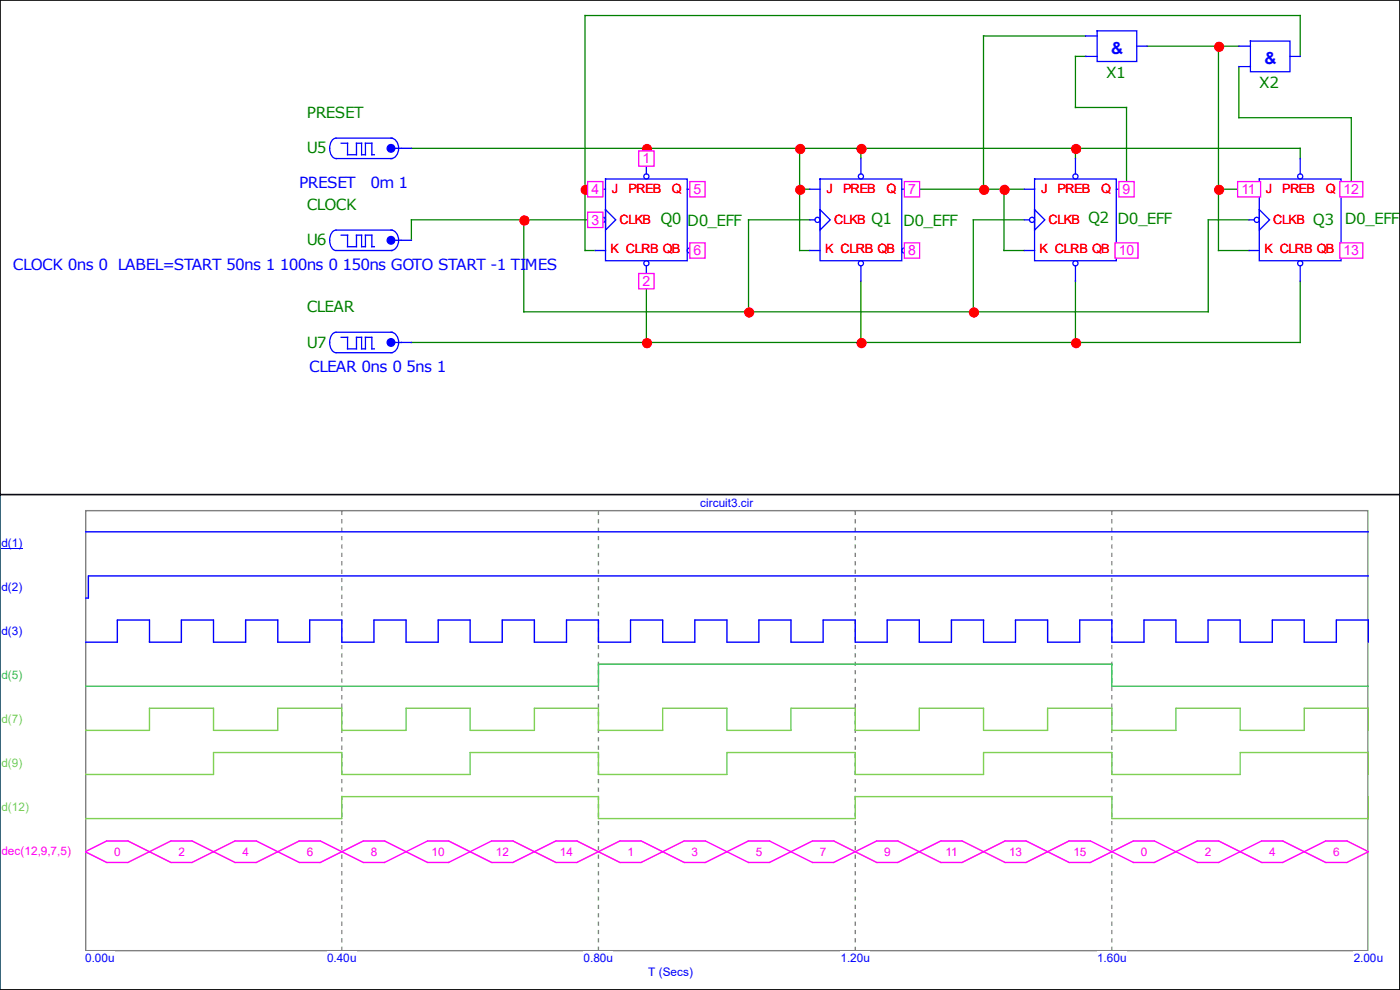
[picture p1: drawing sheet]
<svg xmlns="http://www.w3.org/2000/svg" width="297mm" height="210mm" viewBox="0 0 297 210" stroke-linecap="round" stroke-linejoin="round" font-family="sans-serif">
<g fill="none" stroke="#008000" stroke-width=".27">
<path d="M230.3 12h-2.1v10.8h10.8v17.3M230.3 7.6h-21.6v32.5M243.3 9.8h19.5M258.5 9.8v43.3h6.5M262.8 14.1v10.9h23.9v15.1M275.8 12v-8.7h-151.7v49.8h2.2M87.3 31.5h188.5v2.1M137.1 31.5v2.1M169.6 31.5v21.6h2.2M182.6 31.5v2.1M228.2 31.5v2.1M111.1 46.6v19.5h145.2v-19.5h8.7"/>
<path d="M124.1 40.1h2.2M126.3 46.6h-39v4.4M137.1 59.6v13M169.6 40.1h2.2M171.8 46.6h-13v19.5M182.6 59.6v13M193.5 40.1h23.8M213 40.1v13h4.3M217.3 46.6h-10.8v19.5M228.2 59.6v13M258.5 40.1h6.5M275.8 59.6v13h-188.5"/>
</g>
<g fill="none" stroke="#00f" stroke-width=".27">
<path d="M230.3 7.6h2.5M230.3 12h2.5M232.8 6.5h8.4v6.5h-8.4zM241.2 9.8h2.1M262.8 9.8h2.5M262.8 14.1h2.5M265.3 8.7h8.4v6.5h-8.4zM273.7 12h2.1M72.4 30.4h1.3v2.4h1.9v-2.4h1.1v2.4h.8v-2.4h1.4v2.4h.5M82.9 29.3a2.28 2.28 0 0 1 1.2 3.7l-.7 .6h-.5M82.9 31.5h4.4M83.2 29.3h-11.9a1.91 1.91 0 0 0-1.4 2.2 1.91 1.91 0 0 0 1.4 2.1h11.9"/>
<path d="M128.5 38h17.3v17.3h-17.3zM137.1 33.6v3.3M174 38h17.3v17.3h-17.3zM182.6 33.6v3.3M219.5 38h17.3v17.3h-17.3zM228.2 33.6v3.3M267.2 38h17.3v17.3h-17.3zM275.8 33.6v3.3M72.4 49.9h1.3v2.4h1.9v-2.4h1.1v2.4h.8v-2.4h1.4v2.4h.5M82.9 48.8a2.28 2.28 0 0 1 1.2 3.7l-.7 .6h-.5M82.9 51h4.4M83.2 48.8h-11.9a1.91 1.91 0 0 0-1.4 2.2 1.91 1.91 0 0 0 1.4 2.1h11.9"/>
<path d="M126.3 40.1h2.2M126.3 53.1h2.2M126.3 46.6h1.1M128.5 44.5l2.1 2.1-2.1 2.2zM137.1 56.4v3.2M145.8 40.1h2.2M146.9 53.1h1.1M171.8 40.1h2.2M171.8 53.1h2.2M171.8 46.6h1.1M174 44.5l2.1 2.1-2.1 2.2zM182.6 56.4v3.2"/>
<path d="M191.3 40.1h2.2M192.4 53.1h1.1M217.3 40.1h2.2M217.3 53.1h2.2M217.3 46.6h1.1M219.5 44.5l2.2 2.1-2.2 2.2zM228.2 56.4v3.2M236.8 40.1h2.2M237.9 53.1h1.1M265 40.1h2.2M265 53.1h2.2M265 46.6h1.1"/>
<path d="M267.2 44.5l2.1 2.1-2.1 2.2zM275.8 56.4v3.2M284.5 40.1h2.2M285.6 53.1h1.1M72.4 71.6h1.3v2.4h1.9v-2.4h1.1v2.4h.8v-2.4h1.4v2.4h.5M82.9 70.5a2.28 2.28 0 0 1 1.2 3.7l-.7 .5-.5 .1M82.9 72.6h4.4M83.2 70.5h-11.9a1.91 1.91 0 0 0-1.4 2.1 1.91 1.91 0 0 0 1.4 2.2h11.9"/>
<circle cx="137.1" cy="37.4" r=".54"/>
<circle cx="182.6" cy="37.4" r=".54"/>
<circle cx="228.2" cy="37.4" r=".54"/>
<circle cx="275.8" cy="37.4" r=".54"/>
<circle cx="127.9" cy="46.6" r=".54"/>
<circle cx="137.1" cy="55.9" r=".54"/>
<circle cx="146.3" cy="53.1" r=".54"/>
<circle cx="173.4" cy="46.6" r=".54"/>
<circle cx="182.6" cy="55.9" r=".54"/>
<circle cx="191.9" cy="53.1" r=".54"/>
<circle cx="218.9" cy="46.6" r=".54"/>
<circle cx="228.2" cy="55.9" r=".54"/>
<circle cx="237.4" cy="53.1" r=".54"/>
<circle cx="266.6" cy="46.6" r=".54"/>
<circle cx="275.8" cy="55.9" r=".54"/>
<circle cx="285" cy="53.1" r=".54"/>
</g>
<g fill="#00f" stroke="#00f" stroke-width=".27">
<circle cx="82.9" cy="31.5" r=".81"/>
<circle cx="82.9" cy="51" r=".81"/>
<circle cx="82.9" cy="72.6" r=".81"/>
</g>
<g fill="#f00" stroke="#f00" stroke-width=".27">
<circle cx="258.6" cy="9.9" r=".95"/>
<circle cx="137.3" cy="31.6" r=".95"/>
<circle cx="169.8" cy="31.6" r=".95"/>
<circle cx="182.8" cy="31.6" r=".95"/>
<circle cx="228.3" cy="31.6" r=".95"/>
<circle cx="124.3" cy="40.3" r=".95"/>
<circle cx="169.8" cy="40.3" r=".95"/>
<circle cx="208.8" cy="40.3" r=".95"/>
<circle cx="213.1" cy="40.3" r=".95"/>
<circle cx="258.6" cy="40.3" r=".95"/>
<circle cx="111.3" cy="46.8" r=".95"/>
<circle cx="158.9" cy="66.3" r=".95"/>
<circle cx="206.6" cy="66.3" r=".95"/>
<circle cx="137.3" cy="72.8" r=".95"/>
<circle cx="182.8" cy="72.8" r=".95"/>
<circle cx="228.3" cy="72.8" r=".95"/>
</g>
<g fill="#fff" stroke="#f0f" stroke-width=".27">
<path d="M135.5 32h3.3v3.3h-3.3z" fill-rule="evenodd"/>
<path d="M135.5 58h3.3v3.3h-3.3z" fill-rule="evenodd"/>
<path d="M124.7 45h3.2v3.3h-3.2z" fill-rule="evenodd"/>
<path d="M124.7 38.5h3.2v3.3h-3.2z" fill-rule="evenodd"/>
<path d="M146.3 38.5h3.3v3.3h-3.3z" fill-rule="evenodd"/>
<path d="M146.3 51.5h3.3v3.3h-3.3z" fill-rule="evenodd"/>
<path d="M191.9 38.5h3.2v3.3h-3.2z" fill-rule="evenodd"/>
<path d="M191.9 51.5h3.2v3.3h-3.2z" fill-rule="evenodd"/>
<path d="M237.4 38.5h3.2v3.3h-3.2z" fill-rule="evenodd"/>
<path d="M236.6 51.5h4.8v3.3h-4.8z" fill-rule="evenodd"/>
<path d="M262.6 38.5h4.8v3.3h-4.8z" fill-rule="evenodd"/>
<path d="M284.2 38.5h4.9v3.3h-4.9z" fill-rule="evenodd"/>
<path d="M284.2 51.5h4.9v3.3h-4.9z" fill-rule="evenodd"/>
</g>
<path d="M0 0h297v104.9h-297z" fill="none" stroke="#000" stroke-width=".27"/>
<path d="M0 105h296.9v104.9h-296.9z" fill="none" stroke="#000" stroke-width=".21"/>
<path d="M18.2 108.3h272v93.4h-272z" fill="none" stroke="#808080" stroke-width=".3"/>
<path d="M72.5 108.4v93.3M127 108.4v93.3M181.4 108.4v93.3M235.9 108.4v93.3" fill="none" stroke="#808080" stroke-width=".3" stroke-dasharray=".9 .9" stroke-linecap="butt"/>
<g fill="#fff">
<path d="M18.1 201.8h6.2v2.8h-6.2z"/>
<path d="M69.4 201.8h6.2v2.8h-6.2z"/>
<path d="M123.8 201.8h6.3v2.8h-6.3z"/>
<path d="M178.3 201.8h6.3v2.8h-6.3z"/>
<path d="M232.7 201.8h6.3v2.8h-6.3z"/>
<path d="M287.2 201.8h6.3v2.8h-6.3z"/>
<path d="M.3 113.7h4.5v2.8h-4.5z"/>
</g>
<path d="M.3 116.3h4.5" fill="none" stroke="#00f" stroke-width=".21"/>
<g fill="#fff">
<path d="M137.5 204.7h9.5v2.8h-9.5z"/>
<path d="M.3 123.1h4.5v2.8h-4.5z"/>
<path d="M.3 132.4h4.5v2.8h-4.5z"/>
<path d="M.3 141.8h4.5v2.8h-4.5z"/>
<path d="M.3 151.1h4.5v2.8h-4.5z"/>
<path d="M.3 160.5h4.5v2.8h-4.5z"/>
<path d="M.3 169.9h5.9v2.8h-5.9z"/>
<path d="M.3 179.2h14.8v2.8h-14.8z"/>
</g>
<path d="M18.1 112.8h272.2M18.1 136.2h6.8v-4.7h6.8v4.7h6.8v-4.7h6.8v4.7h6.8v-4.7h6.8v4.7h6.8v-4.7h6.8v4.7h6.8v-4.7h6.8v4.7h6.9v-4.7h6.7v4.7h6.9v-4.7h6.8v4.7h6.8v-4.7h6.8v4.7h6.8v-4.7h6.8v4.7h6.8v-4.7h6.8v4.7h6.8v-4.7h6.8v4.7h6.8v-4.7h6.8v4.7h6.8v-4.7h6.8v4.7h6.8v-4.7h6.9v4.7h6.7v-4.7h6.8v4.7h6.9v-4.7h6.8v4.7h6.8v-4.7h6.8v4.7h6.8v-4.7h6.8v4.7h6.8v-4.7h6.8v4.7h6.8v-4.7h6.8v4.7M290.3 122.2h-271.5v4.7h-.7" fill="none" stroke="#00f" stroke-width=".3"/>
<path d="M18.1 145.6h108.9v-4.7h108.9v4.7h54.4" fill="none" stroke="#36c25c" stroke-width=".3"/>
<path d="M18.1 154.9h13.6v-4.7h13.6v4.7h13.6v-4.7h13.6v4.7h13.6v-4.7h13.6v4.7h13.7v-4.7h13.6v4.7h13.6v-4.7h13.6v4.7h13.6v-4.7h13.6v4.7h13.6v-4.7h13.7v4.7h13.5v-4.7h13.7v4.7h13.6v-4.7h13.6v4.7h13.6v-4.7h13.6v4.7M18.1 164.3h27.2v-4.7h27.2v4.7h27.2v-4.7h27.3v4.7h27.2v-4.7h27.2v4.7h27.3v-4.7h27.2v4.7h27.2v-4.7h27.2v4.7M290.3 169v4.7h-54.4v-4.7h-54.5v4.7h-54.4v-4.7h-54.5v4.7h-54.4" fill="none" stroke="#80d154" stroke-width=".3"/>
<path d="M18.1 180.7l4.5 2.3h4.5l9.2-4.6h4.4l9.2 4.6h4.5l9.1-4.6h4.4l9.2 4.6h4.5l9.1-4.6h4.5l9.1 4.6h4.5l9.1-4.6h4.5l9.1 4.6h4.5l9.2-4.6h4.4l9.2 4.6h4.4l9.2-4.6h4.5l9.1 4.6h4.5l9.1-4.6h4.5l9.1 4.6h4.5l9.1-4.6h4.5l9.2 4.6h4.4l9.1-4.6h4.5l9.2 4.6h4.4l9.2-4.6h4.4l4.6 2.3-4.6 2.3h-4.4l-9.2-4.6h-4.4l-9.2 4.6h-4.5l-9.1-4.6h-4.4l-9.2 4.6h-4.5l-9.1-4.6h-4.5l-9.1 4.6h-4.5l-9.1-4.6h-4.5l-9.1 4.6h-4.5l-9.2-4.6h-4.4l-9.2 4.6h-4.4l-9.2-4.6h-4.5l-9.1 4.6h-4.5l-9.1-4.6h-4.5l-9.1 4.6h-4.5l-9.1-4.6h-4.5l-9.2 4.6h-4.4l-9.1-4.6h-4.5l-9.2 4.6h-4.4l-9.2-4.6h-4.5z" fill="none" stroke="#f0f" stroke-width=".3"/>
<path d="M148.5 105.3h11.4v2.8h-11.4z" fill="#fff"/>
<g font-size="3.5" fill="#00f">
<text x="235.8" y="11.4">&amp;</text>
<text x="268.3" y="13.6">&amp;</text>
</g>
<g font-size="3.3" fill="#008000">
<text x="234.7" y="16.6">X1</text>
<text x="267.2" y="18.8">X2</text>
<text x="65.1" y="25">PRESET</text>
<text x="65.1" y="32.6">U5</text>
<text x="65.1" y="44.5">CLOCK</text>
<text x="140.1" y="47.5">Q0 D0_EFF</text>
<text x="184.8" y="47.5">Q1</text>
<text x="230.9" y="47.2">Q2</text>
<text x="237.1" y="47.5">D0_EFF</text>
<text x="278.6" y="47.8">Q3</text>
<text x="285.3" y="47.5">D0_EFF</text>
<text x="65.1" y="52.1">U6</text>
<text x="191.6" y="48">D0_EFF</text>
<text x="65.1" y="66.2">CLEAR</text>
<text x="65.1" y="73.7">U7</text>
</g>
<g font-size="3.3" fill="#00f">
<text x="63.5" y="39.9">PRESET</text>
<text x="78.6" y="39.9">0m 1</text>
<text x="2.8" y="57.2">CLOCK 0ns 0 LABEL=START 50ns 1 100ns 0 150ns GOTO START -1 TIMES</text>
<text x="65.6" y="78.9">CLEAR 0ns 0 5ns 1</text>
</g>
<g font-size="3" fill="#f0f">
<text x="136.3" y="34.7">1</text>
<text x="125.5" y="41.2">4</text>
<text x="147.2" y="41.2">5</text>
<text x="192.7" y="41.2">7</text>
<text x="238.2" y="41.2">9</text>
<text x="263.4" y="41.2">11</text>
<text x="285" y="41.2">12</text>
<text x="125.5" y="47.7">3</text>
<text x="147.2" y="54.2">6</text>
<text x="192.7" y="54.2">8</text>
<text x="237.4" y="54.2">10</text>
<text x="285" y="54.2">13</text>
<text x="136.3" y="60.7">2</text>
</g>
<g font-size="2.7" fill="#f00">
<text x="129.8" y="41">J</text>
<text x="133.3" y="41">PREB</text>
<text x="142.5" y="41">Q</text>
<text x="175.3" y="41">J</text>
<text x="178.9" y="41">PREB</text>
<text x="188" y="41">Q</text>
<text x="220.9" y="41">J</text>
<text x="224.4" y="41">PREB</text>
<text x="233.6" y="41">Q</text>
<text x="268.5" y="41">J</text>
<text x="272" y="41">PREB</text>
<text x="281.3" y="41">Q</text>
<text x="131.4" y="47.5">CLKB</text>
<text x="177" y="47.5">CLKB</text>
<text x="222.5" y="47.5">CLKB</text>
<text x="270.1" y="47.5">CLKB</text>
<text x="129.5" y="53.7">K CLRB QB</text>
<text x="175" y="53.7">K CLRB QB</text>
<text x="220.6" y="53.7">K CLRB QB</text>
<text x="268.3" y="53.7">K CLRB QB</text>
</g>
<g font-size="2.5" fill="#00f">
<text x="148.5" y="107.6">circuit3.cir</text>
<text x=".3" y="116">d(1)</text>
<text x=".3" y="125.3">d(2)</text>
<text x=".3" y="134.7">d(3)</text>
<text x="18.1" y="204.1">0.00u</text>
<text x="69.4" y="204.1">0.40u</text>
<text x="123.8" y="204.1">0.80u</text>
<text x="137.5" y="207">T (Secs)</text>
<text x="178.3" y="204.1">1.20u</text>
<text x="232.7" y="204.1">1.60u</text>
<text x="287.2" y="204.1">2.00u</text>
</g>
<text font-size="2.5" fill="#36c25c" x=".3" y="144">d(5)</text>
<g font-size="2.5" fill="#80d154">
<text x=".3" y="153.4">d(7)</text>
<text x=".3" y="162.8">d(9)</text>
<text x=".3" y="172.1">d(12)</text>
</g>
<g font-size="2.5" fill="#f0f">
<text x=".3" y="181.5">dec(12,9,7,5)</text>
<text x="24.2" y="181.5">0</text>
<text x="37.8" y="181.5">2</text>
<text x="51.4" y="181.5">4</text>
<text x="65.1" y="181.5">6</text>
<text x="78.7" y="181.5">8</text>
<text x="91.6" y="181.5">10</text>
<text x="105.2" y="181.5">12</text>
<text x="118.8" y="181.5">14</text>
<text x="133.1" y="181.5">1</text>
<text x="146.7" y="181.5">3</text>
<text x="160.4" y="181.5">5</text>
<text x="173.9" y="181.5">7</text>
<text x="187.6" y="181.5">9</text>
<text x="200.6" y="181.5">11</text>
<text x="214.1" y="181.5">13</text>
<text x="227.7" y="181.5">15</text>
<text x="242" y="181.5">0</text>
<text x="255.6" y="181.5">2</text>
<text x="269.2" y="181.5">4</text>
<text x="282.8" y="181.5">6</text>
</g>
</svg>
